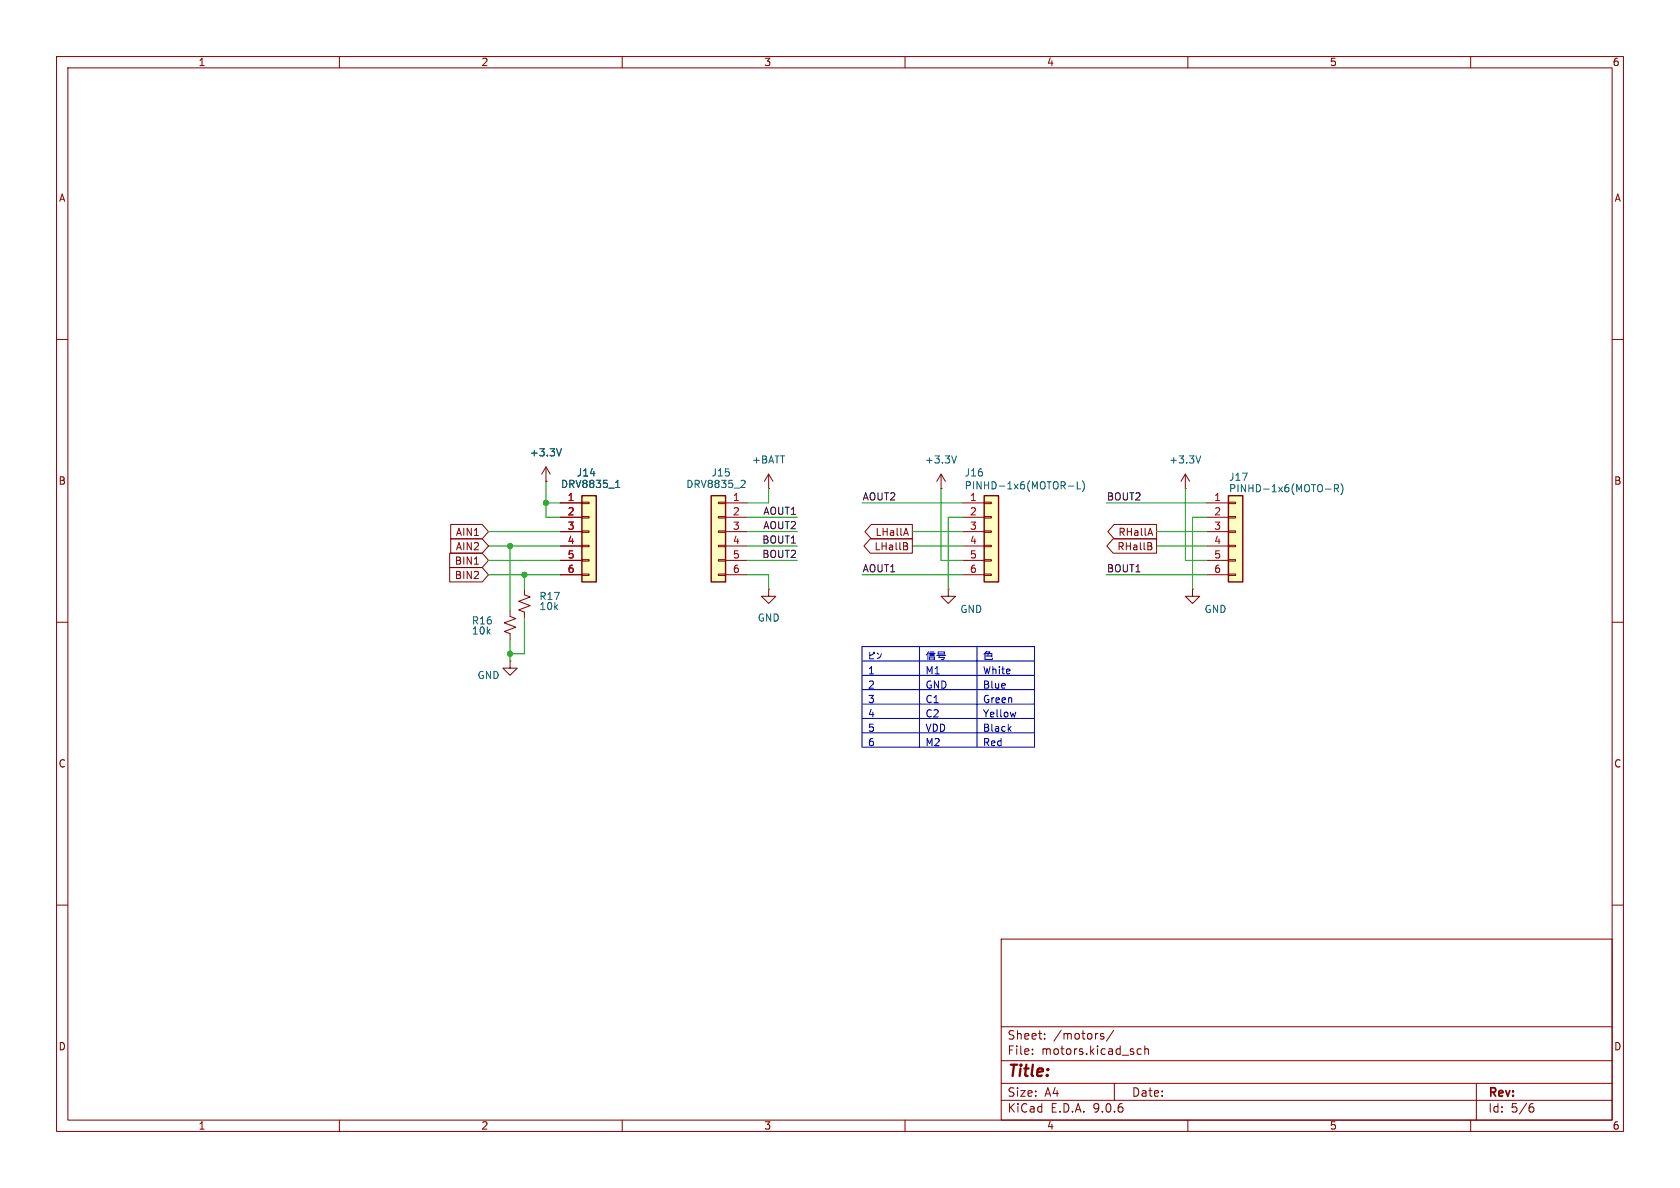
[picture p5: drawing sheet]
<svg xmlns="http://www.w3.org/2000/svg" width="297mm" height="210mm" viewBox="0 0 297 210" stroke-linecap="round" stroke-linejoin="round" font-family="sans-serif">
<g fill="none" stroke="#840000" stroke-width=".18">
<path d="M10 10h277v190h-277zM12 12h273v186h-273zM60 10v2M110 10v2M160 10v2M210 10v2M260 10v2M10 60h2M285 60h2M166.4 86.4h.1M166.4 83.8l-.8 1.3M166.4 83.8l.7 1.3"/>
<path d="M166.4 83.8v2.6M209.5 86.4h.1M209.5 83.8l-.7 1.3M209.5 83.8l.8 1.3M209.5 83.8v2.6M10 110h2M285 110h2M10 160h2M177 166h108v32h-108zM285 160h2M60 198v2M110 198v2"/>
<path d="M160 198v2M177 194.5h108M177 191.5h108M177 187.5h108M177 181.5h108M182.5 186.3v.1M182.5 185.5v.1M184.7 183.6v.1M184.7 182.8v.1M194.5 183l.7 .4-.2 .3-.5-.1M195.1 182.8l-.4-.1-.2 .2M196.9 182.1l-1.3 2"/>
<path d="M197 191.5v3M201.7 185.5l-.4-.1-.3 .3v.4l.2 .2h.5M202.4 185.5l.2-.1 .4 .1v.9M202.4 184.9v1.5M210 198v2M260 198v2M261 191.5v6.5M270.6 195.7h.4l.2 .3-.1 .5-.5 .1M271 195.1l-.4 .1"/>
</g>
<path d="M169.1 80.6l-.4 1.3M212.3 80.6l-.5 1.3" fill="none" stroke="#006464" stroke-width=".18"/>
<path d="M174 87.6h2.5v15.3h-2.5z" fill="#ffffc2"/>
<path d="M174 87.6h2.5v15.3h-2.5z" fill="none" stroke="#840000" stroke-width=".25"/>
<g fill="none" stroke="#840000" stroke-width=".18">
<path d="M170.2 88.9h3.8M170.2 91.4h3.8M170.2 94h3.8M170.2 96.5h3.8M170.2 99.1h3.8M174 88.8h1.3v.2h-1.3zM174 91.3h1.3v.3h-1.3zM174 93.9h1.3v.2h-1.3zM174 96.4h1.3v.2h-1.3zM174 98.9h1.3v.3h-1.3zM170.2 101.6h3.8M174 101.5h1.3v.2h-1.3z"/>
<path d="M210.8 104.1v1.3h1.3l-1.3 1.3-1.3-1.3h1.3M210.8 104.1h.1"/>
</g>
<path d="M188.9 85.9h.9M190.4 85.2v1.2h.6M191.3 85a1.46 1.46 0 0 1 0 1.9" fill="none" stroke="#006464" stroke-width=".18"/>
<path d="M217.2 87.6h2.5v15.3h-2.5z" fill="#ffffc2"/>
<path d="M217.2 87.6h2.5v15.3h-2.5z" fill="none" stroke="#840000" stroke-width=".25"/>
<g fill="none" stroke="#840000" stroke-width=".18">
<path d="M96.5 85.1h.1M96.5 82.6l-.7 1.2M96.5 82.6l.8 1.2M96.5 82.6v2.5M213.4 88.9h3.8M213.4 91.4h3.8M213.4 94h3.8M213.4 96.5h3.8M213.4 99.1h3.8M217.2 88.8h1.2v.2h-1.2zM217.2 91.3h1.2v.3h-1.2zM217.2 93.9h1.2v.2h-1.2z"/>
<path d="M217.2 96.4h1.2v.2h-1.2zM217.2 98.9h1.2v.3h-1.2zM90.2 108v1l1 .3-2 .8 2 .8-2 .7 1 .4v1M90.2 116.8v1.3h1.2l-1.2 1.3-1.3-1.3h1.3M90.2 116.8h.1M167.6 104.1v1.3h1.3l-1.3 1.3-1.2-1.3h1.2M167.6 104.1h.1M213.4 101.6h3.8M217.2 101.5h1.2v.2h-1.2z"/>
</g>
<path d="M99.2 79.3l-.4 1.3M234.3 86.5h1M235.9 86.3h.6l.1-.2v-.3l-.7-.1v1.2M236.2 86.3l.4 .6M237.1 85.5a1.46 1.46 0 0 1 0 1.9" fill="none" stroke="#006464" stroke-width=".18"/>
<path d="M102.9 87.6h2.5v15.3h-2.5z" fill="#ffffc2"/>
<path d="M102.9 87.6h2.5v15.3h-2.5z" fill="none" stroke="#840000" stroke-width=".25"/>
<g fill="none" stroke="#840000" stroke-width=".18">
<path d="M99.1 88.9h3.8M99.1 91.4h3.8M99.1 94h3.8M99.1 96.5h3.8M99.1 99.1h3.8M102.9 88.8h1.2v.2h-1.2zM102.9 91.3h1.2v.3h-1.2zM102.9 93.9h1.2v.2h-1.2zM102.9 96.4h1.2v.2h-1.2zM102.9 98.9h1.2v.3h-1.2zM92.7 104.1v1.1l1 .3-2 .8 2 .8-2 .7 1 .4v1M99.1 101.6h3.8"/>
<path d="M102.9 101.5h1.2v.2h-1.2z"/>
</g>
<path d="M108.8 86.2h.8M109 85.2l.2-.3v1.3" fill="none" stroke="#006464" stroke-width=".18"/>
<path d="M125.7 87.6h2.6v15.3h-2.6z" fill="#ffffc2"/>
<path d="M125.7 87.6h2.6v15.3h-2.6z" fill="none" stroke="#840000" stroke-width=".25"/>
<g fill="none" stroke="#840000" stroke-width=".18">
<path d="M79.5 97.8h5.7l1.2 1.3-1.2 1.2h-5.7zM79.7 95.2h5.5l1.2 1.3-1.2 1.3h-5.5zM79.7 92.7h5.5l1.2 1.3-1.2 1.3h-5.5zM83.9 99.7h.7M96.5 85.1h.1M99.1 88.9h3.8M99.1 91.4h3.8M99.1 94h3.8M99.1 96.5h3.8M99.1 99.1h3.8M127 88.8h1.3v.2h-1.3zM127 91.3h1.3v.3h-1.3z"/>
<path d="M127 93.9h1.3v.2h-1.3zM127 96.4h1.3v.2h-1.3zM127 98.9h1.3v.3h-1.3zM128.3 88.9h3.8M128.3 91.4h3.8M128.3 94h3.8M128.3 96.5h3.8M128.3 99.1h3.8M135.9 86.4h.1M135.9 83.8l-.8 1.3M135.9 83.8l.8 1.3M135.9 83.8v2.6"/>
<path d="M153.8 95.2h7.5v2.6h-7.5l-1.1-1.3zM154 92.7h7.3v2.6h-7.3l-1.1-1.3zM160.2 93.4l.4 1.3M160.2 95.9l.2 .3-.2 .3 .3 .3-.1 .3-.2 .1M196.8 95.2h7.7v2.6h-7.7l-1.1-1.3zM197 92.7h7.5v2.6h-7.5l-1.1-1.3zM203.3 93.4l.5 1.3M203.3 96.5l.4 .3-.1 .3-.2 .1M203.5 96l.1 .2-.1 .3M79.5 100.3h5.7l1.2 1.3-1.2 1.3h-5.7zM99.1 101.6h3.8M127 101.5h1.3v.2h-1.3z"/>
<path d="M128.3 101.6h3.8M135.9 104.1v1.3h1.3l-1.3 1.3-1.3-1.3h1.3M135.9 104.1h.1"/>
</g>
<path d="M99.2 79.3l-.4 1.3M108.8 86.2h.8M109 85.2l.2-.3v1.3M131.2 84.9l.4 .1 .1 .3-.8 .9h.8" fill="none" stroke="#006464" stroke-width=".18"/>
<path d="M152.4 116.8h30.5M152.4 119.4h30.5M152.4 114.3h30.5v17.8h-30.5zM162.6 114.3v17.8M172.7 114.3v17.8M152.4 121.9h30.5M152.4 124.5h30.5M152.4 127h30.5M152.4 129.5h30.5M178.4 128.8l.3 .5M178.7 128.4l-.5 .5M179.6 125.9l-.3 .8" fill="none" stroke="#0000c2" stroke-width=".18"/>
<g fill="none" stroke="#009600" stroke-width=".18">
<path d="M86.4 94h12.7M86.4 96.5h12.7M86.4 99.1h12.7M90.2 96.5v11.5M96.5 88.9h2.6M96.5 85.1v6.3h2.6M132.1 94h8.9M132.1 91.4h8.9M132.1 96.5h8.9M132.1 99.1h8.9M135.9 86.4v2.5h-3.8M152.4 88.9h17.8"/>
<path d="M161.3 94h8.9M161.3 96.5h8.9M166.4 86.4v12.7h3.8M170.2 91.4h-2.6v12.7M195.6 88.9h17.8M204.5 94h8.9M204.5 96.5h8.9M209.5 86.4v12.7h3.9M213.4 91.4h-2.6v12.7M86.4 101.6h12.7M90.2 113v3.8M92.7 109.2v6.4h-2.5"/>
<path d="M92.7 101.6v2.5M132.1 101.6h3.8v2.5M152.4 101.6h17.8M195.6 101.6h17.8"/>
</g>
<g fill="#009600" stroke="#009600" stroke-width=".18">
<circle cx="90.2" cy="115.6" r=".46"/>
<circle cx="96.5" cy="88.9" r=".46"/>
<circle cx="90.2" cy="96.5" r=".46"/>
<circle cx="92.7" cy="101.6" r=".46"/>
</g>
<text font-size="2.8" fill="#840000" x="178" y="190.9">Title:</text>
<g font-size="2.1" fill="#840000">
<text x="178" y="184">Sheet:</text>
<text x="186.2" y="184">/motors/</text>
<text x="178" y="186.7">File:</text>
<text x="184.1" y="186.7">motors.kicad_sch</text>
<text x="178" y="196.9">KiCad</text>
<text x="178" y="194.1">Size:</text>
<text x="184.7" y="194.1">A4</text>
<text x="185.7" y="196.9">E.D.A.</text>
<text x="193.3" y="196.9">9.0.6</text>
<text x="200" y="194.1">Date:</text>
<text x="263" y="194.3">Rev:</text>
<text x="263" y="196.9">Id:</text>
<text x="267.1" y="196.9">5/6</text>
</g>
<g font-size="1.8" fill="#840000">
<text x="35" y="11.9">1</text>
<text x="85" y="11.9">2</text>
<text x="135" y="11.9">3</text>
<text x="185" y="11.9">4</text>
<text x="235" y="11.9">5</text>
<text x="285" y="11.9">6</text>
<text x="10.3" y="35.9">A</text>
<text x="285.3" y="35.9">A</text>
<text x="10.3" y="85.9">B</text>
<text x="285.3" y="85.9">B</text>
<text x="80.5" y="94.9">AIN1</text>
<text x="154.7" y="94.9">LHallA</text>
<text x="197.6" y="94.9">RHallA</text>
<text x="80.3" y="100">BIN1</text>
<text x="80.5" y="97.5">AIN2</text>
<text x="154.5" y="97.5">LHallB</text>
<text x="197.4" y="97.5">RHallB</text>
<text x="80.3" y="102.6">BIN2</text>
<text x="10.3" y="135.9">C</text>
<text x="285.3" y="135.9">C</text>
<text x="10.3" y="185.9">D</text>
<text x="285.3" y="185.9">D</text>
<text x="35" y="199.9">1</text>
<text x="85" y="199.9">2</text>
<text x="135" y="199.9">3</text>
<text x="185" y="199.9">4</text>
<text x="235" y="199.9">5</text>
<text x="285" y="199.9">6</text>
</g>
<g font-size="1.8" fill="#006464">
<text x="93.6" y="80.9">+3.3V</text>
<text x="132.9" y="82.1">+BATT</text>
<text x="163.4" y="82.1">+3.3V</text>
<text x="206.6" y="82.1">+3.3V</text>
<text x="99.1" y="86.5">DRV8835_1</text>
<text x="101.9" y="84.4">J14</text>
<text x="121.2" y="86.5">DRV8835_2</text>
<text x="125.7" y="84.4">J15</text>
<text x="170.4" y="84.4">J16</text>
<text x="170.4" y="86.7">PINHD-1x6(MOTOR-L)</text>
<text x="217.2" y="87.2">PINHD-1x6(MOTO-R)</text>
<text x="217.2" y="85.2">J17</text>
<text x="95.3" y="106.3">R17</text>
<text x="83.3" y="112.4">10k</text>
<text x="83.3" y="110.6">R16</text>
<text x="95.3" y="108.1">10k</text>
<text x="133.9" y="110.1">GND</text>
<text x="169.7" y="108.6">GND</text>
<text x="212.8" y="108.6">GND</text>
<text x="84.3" y="120.2">GND</text>
</g>
<g font-size="1.8" fill="#a90000">
<text x="100.3" y="88.6">1</text>
<text x="129.5" y="88.6">1</text>
<text x="171.4" y="88.6">1</text>
<text x="214.6" y="88.6">1</text>
<text x="100.3" y="91.2">2</text>
<text x="100.3" y="93.7">3</text>
<text x="129.5" y="91.2">2</text>
<text x="129.5" y="93.7">3</text>
<text x="171.4" y="91.2">2</text>
<text x="171.4" y="93.7">3</text>
<text x="214.6" y="91.2">2</text>
<text x="214.6" y="93.7">3</text>
<text x="100.3" y="96.3">4</text>
<text x="100.3" y="98.8">5</text>
<text x="100.3" y="101.3">6</text>
<text x="129.5" y="96.3">4</text>
<text x="129.5" y="98.8">5</text>
<text x="129.5" y="101.3">6</text>
<text x="171.4" y="96.3">4</text>
<text x="171.4" y="98.8">5</text>
<text x="171.4" y="101.3">6</text>
<text x="214.6" y="96.3">4</text>
<text x="214.6" y="98.8">5</text>
<text x="214.6" y="101.3">6</text>
</g>
<g font-size="1.8" fill="#0f0f0f">
<text x="152.4" y="88.6">AOUT2</text>
<text x="195.6" y="88.6">BOUT2</text>
<text x="134.8" y="91.1">AOUT1</text>
<text x="134.8" y="93.6">AOUT2</text>
<text x="134.7" y="98.7">BOUT2</text>
<text x="134.7" y="96.2">BOUT1</text>
<text x="152.4" y="101.3">AOUT1</text>
<text x="195.6" y="101.3">BOUT1</text>
</g>
<g font-size="1.8" fill="#0000c2">
<text x="153.4" y="117">þÿ0Ô0ó</text>
<text x="153.4" y="119.5">1</text>
<text x="163.5" y="117">þÿOáS÷</text>
<text x="163.5" y="119.5">M1</text>
<text x="173.7" y="117">þÿ‚r</text>
<text x="173.7" y="119.5">White</text>
<text x="153.4" y="122.1">2</text>
<text x="153.4" y="124.6">3</text>
<text x="163.5" y="122.1">GND</text>
<text x="163.5" y="124.6">C1</text>
<text x="173.7" y="122.1">Blue</text>
<text x="173.7" y="124.6">Green</text>
<text x="153.4" y="127.1">4</text>
<text x="153.4" y="129.7">5</text>
<text x="163.5" y="127.1">C2</text>
<text x="163.5" y="129.7">VDD</text>
<text x="173.7" y="127.1">Yellow</text>
<text x="173.7" y="129.7">Black</text>
<text x="153.4" y="132.2">6</text>
<text x="163.5" y="132.2">M2</text>
<text x="173.7" y="132.2">Red</text>
</g>
</svg>
